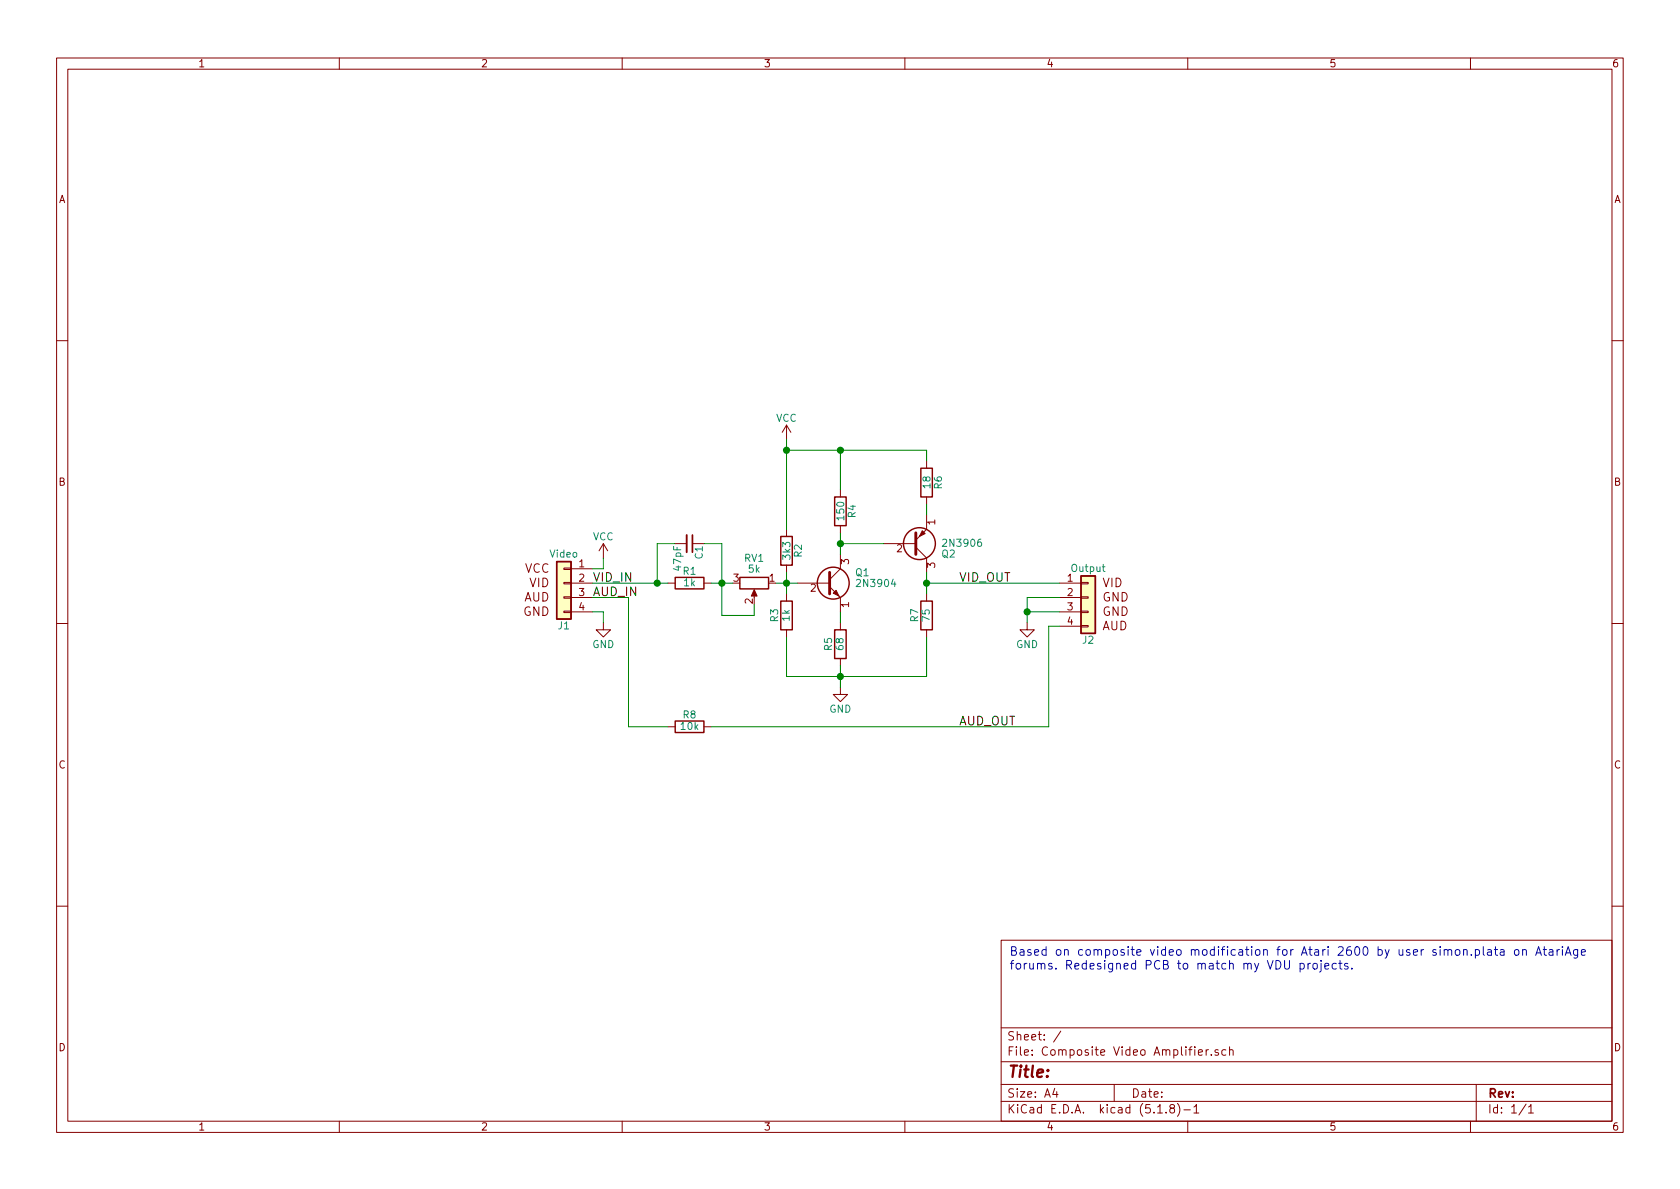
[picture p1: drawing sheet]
EESchema Schematic File Version 4
EELAYER 30 0
EELAYER END
$Descr A4 11693 8268
encoding utf-8
Sheet 1 1
Title ""
Date ""
Rev ""
Comp ""
Comment1 ""
Comment2 ""
Comment3 ""
Comment4 ""
$EndDescr
$Comp
L power:GND #PWR01
U 1 1
P 4200 4325
F 0 "#PWR01" H 4200 4075 50  0001 C CNN
F 1 "GND" H 4200 4175 50  0000 C CNN
F 2 "" H 4200 4325 50  0001 C CNN
F 3 "" H 4200 4325 50  0001 C CNN
	1    4200 4325
	1    0    0    -1  
$EndComp
$Comp
L power:VCC #PWR02
U 1 1
P 4200 3875
F 0 "#PWR02" H 4200 3725 50  0001 C CNN
F 1 "VCC" H 4200 4025 50  0000 C CNN
F 2 "" H 4200 3875 50  0001 C CNN
F 3 "" H 4200 3875 50  0001 C CNN
	1    4200 3875
	1    0    0    -1  
$EndComp
Wire Wire Line
	4125 4050 4575 4050
Text Label 4125 4050 0    60   ~ 0
VID_IN
$Comp
L Device:C_Small C1
U 1 1
P 4800 3775
F 0 "C1" H 4810 3845 50  0000 L CNN
F 1 "47pF" H 4810 3695 50  0000 L CNN
F 2 "Capacitors_THT:C_Disc_D4.7mm_W2.5mm_P5.00mm" H 4800 3775 50  0001 C CNN
F 3 "" H 4800 3775 50  0001 C CNN
	1    4800 3775
	0    1    1    0   
$EndComp
$Comp
L Device:R R1
U 1 1
P 4800 4050
F 0 "R1" V 4880 4050 50  0000 C CNN
F 1 "1k" V 4800 4050 50  0000 C CNN
F 2 "Resistors_THT:R_Axial_DIN0207_L6.3mm_D2.5mm_P10.16mm_Horizontal" V 4730 4050 50  0001 C CNN
F 3 "" H 4800 4050 50  0001 C CNN
	1    4800 4050
	0    -1   -1   0   
$EndComp
Wire Wire Line
	4575 4050 4575 3775
Wire Wire Line
	4575 3775 4700 3775
Connection ~ 4575 4050
Wire Wire Line
	4950 4050 5025 4050
Wire Wire Line
	5025 3775 5025 4050
Wire Wire Line
	5025 3775 4900 3775
$Comp
L Device:R_POT RV1
U 1 1
P 5250 4050
F 0 "RV1" V 5075 4050 50  0000 C CNN
F 1 "5k" V 5150 4050 50  0000 C CNN
F 2 "Potentiometers:Potentiometer_Trimmer_Bourns_3296W" H 5250 4050 50  0001 C CNN
F 3 "" H 5250 4050 50  0001 C CNN
	1    5250 4050
	0    1    1    0   
$EndComp
Connection ~ 5025 4050
Wire Wire Line
	5025 4275 5250 4275
Wire Wire Line
	5250 4275 5250 4200
Wire Wire Line
	5400 4050 5475 4050
$Comp
L Device:R R2
U 1 1
P 5475 3825
F 0 "R2" V 5555 3825 50  0000 C CNN
F 1 "3k3" V 5475 3825 50  0000 C CNN
F 2 "Resistors_THT:R_Axial_DIN0207_L6.3mm_D2.5mm_P10.16mm_Horizontal" V 5405 3825 50  0001 C CNN
F 3 "" H 5475 3825 50  0001 C CNN
	1    5475 3825
	1    0    0    -1  
$EndComp
$Comp
L Device:R R3
U 1 1
P 5475 4275
F 0 "R3" V 5555 4275 50  0000 C CNN
F 1 "1k" V 5475 4275 50  0000 C CNN
F 2 "Resistors_THT:R_Axial_DIN0207_L6.3mm_D2.5mm_P10.16mm_Horizontal" V 5405 4275 50  0001 C CNN
F 3 "" H 5475 4275 50  0001 C CNN
	1    5475 4275
	-1   0    0    1   
$EndComp
Wire Wire Line
	5475 3975 5475 4050
Connection ~ 5475 4050
$Comp
L power:GND #PWR03
U 1 1
P 5850 4775
F 0 "#PWR03" H 5850 4525 50  0001 C CNN
F 1 "GND" H 5850 4625 50  0000 C CNN
F 2 "" H 5850 4775 50  0001 C CNN
F 3 "" H 5850 4775 50  0001 C CNN
	1    5850 4775
	1    0    0    -1  
$EndComp
Wire Wire Line
	5475 4425 5475 4700
$Comp
L Transistor_BJT:2N3904 Q1
U 1 1
P 5750 4050
F 0 "Q1" H 5950 4125 50  0000 L CNN
F 1 "2N3904" H 5950 4050 50  0000 L CNN
F 2 "TO_SOT_Packages_THT:TO-92_Inline_Wide" H 5950 3975 50  0001 L CIN
F 3 "" H 5750 4050 50  0001 L CNN
	1    5750 4050
	1    0    0    -1  
$EndComp
$Comp
L power:VCC #PWR04
U 1 1
P 5475 3050
F 0 "#PWR04" H 5475 2900 50  0001 C CNN
F 1 "VCC" H 5475 3200 50  0000 C CNN
F 2 "" H 5475 3050 50  0001 C CNN
F 3 "" H 5475 3050 50  0001 C CNN
	1    5475 3050
	1    0    0    -1  
$EndComp
Wire Wire Line
	5475 3125 5475 3675
$Comp
L Device:R R4
U 1 1
P 5850 3550
F 0 "R4" V 5930 3550 50  0000 C CNN
F 1 "150" V 5850 3550 50  0000 C CNN
F 2 "Resistors_THT:R_Axial_DIN0207_L6.3mm_D2.5mm_P10.16mm_Horizontal" V 5780 3550 50  0001 C CNN
F 3 "" H 5850 3550 50  0001 C CNN
	1    5850 3550
	1    0    0    -1  
$EndComp
$Comp
L Device:R R5
U 1 1
P 5850 4475
F 0 "R5" V 5930 4475 50  0000 C CNN
F 1 "68" V 5850 4475 50  0000 C CNN
F 2 "Resistors_THT:R_Axial_DIN0207_L6.3mm_D2.5mm_P10.16mm_Horizontal" V 5780 4475 50  0001 C CNN
F 3 "" H 5850 4475 50  0001 C CNN
	1    5850 4475
	-1   0    0    1   
$EndComp
Wire Wire Line
	5850 3700 5850 3775
Wire Wire Line
	5850 4250 5850 4325
Wire Wire Line
	5850 4625 5850 4700
Wire Wire Line
	5475 4700 5850 4700
Connection ~ 5850 4700
$Comp
L Transistor_BJT:2N3906 Q2
U 1 1
P 6350 3775
F 0 "Q2" H 6550 3850 50  0000 L CNN
F 1 "2N3906" H 6550 3775 50  0000 L CNN
F 2 "TO_SOT_Packages_THT:TO-92_Inline_Wide" H 6550 3700 50  0001 L CIN
F 3 "" H 6350 3775 50  0001 L CNN
	1    6350 3775
	1    0    0    1   
$EndComp
Wire Wire Line
	6150 3775 5850 3775
Connection ~ 5850 3775
$Comp
L Device:R R6
U 1 1
P 6450 3350
F 0 "R6" V 6530 3350 50  0000 C CNN
F 1 "18" V 6450 3350 50  0000 C CNN
F 2 "Resistors_THT:R_Axial_DIN0207_L6.3mm_D2.5mm_P10.16mm_Horizontal" V 6380 3350 50  0001 C CNN
F 3 "" H 6450 3350 50  0001 C CNN
	1    6450 3350
	1    0    0    -1  
$EndComp
Wire Wire Line
	6450 3575 6450 3500
Wire Wire Line
	6450 3125 6450 3200
Wire Wire Line
	5475 3125 5850 3125
Connection ~ 5850 3125
$Comp
L Device:R R7
U 1 1
P 6450 4275
F 0 "R7" V 6530 4275 50  0000 C CNN
F 1 "75" V 6450 4275 50  0000 C CNN
F 2 "Resistors_THT:R_Axial_DIN0207_L6.3mm_D2.5mm_P10.16mm_Horizontal" V 6380 4275 50  0001 C CNN
F 3 "" H 6450 4275 50  0001 C CNN
	1    6450 4275
	-1   0    0    1   
$EndComp
Wire Wire Line
	6450 3975 6450 4050
Connection ~ 6450 4050
Wire Wire Line
	6450 4700 6450 4425
$Comp
L Device:R R8
U 1 1
P 4800 5050
F 0 "R8" V 4880 5050 50  0000 C CNN
F 1 "10k" V 4800 5050 50  0000 C CNN
F 2 "Resistors_THT:R_Axial_DIN0207_L6.3mm_D2.5mm_P10.16mm_Horizontal" V 4730 5050 50  0001 C CNN
F 3 "" H 4800 5050 50  0001 C CNN
	1    4800 5050
	0    -1   -1   0   
$EndComp
$Comp
L ports:Output J2
U 1 1
P 7575 4250
F 0 "J2" H 7575 4450 50  0000 C CNN
F 1 "Output" H 7575 3950 50  0000 C CNN
F 2 "Pin_Headers:Pin_Header_Straight_1x04_Pitch2.54mm" H 7575 4250 50  0001 C CNN
F 3 "" H 7575 4250 50  0001 C CNN
	1    7575 4250
	1    0    0    1   
$EndComp
Text Label 6675 4050 0    60   ~ 0
VID_OUT
Wire Wire Line
	7300 5050 4950 5050
Text Label 4125 4150 0    60   ~ 0
AUD_IN
Text Label 6675 5050 0    60   ~ 0
AUD_OUT
Text Notes 7025 6750 0    60   ~ 0
Based on composite video modification for Atari 2600 by user simon.plata on AtariAge\nforums. Redesigned PCB to match my VDU projects.
$Comp
L ports:Video J1
U 1 1
P 3925 4150
F 0 "J1" H 3925 4350 50  0000 C CNN
F 1 "Video" H 3925 3850 50  0000 C CNN
F 2 "Pin_Headers:Pin_Header_Straight_1x04_Pitch2.54mm" H 3925 4150 50  0001 C CNN
F 3 "" H 3925 4150 50  0001 C CNN
	1    3925 4150
	-1   0    0    1   
$EndComp
Wire Wire Line
	4125 3950 4200 3950
Wire Wire Line
	4200 3950 4200 3875
Wire Wire Line
	4200 4250 4125 4250
Wire Wire Line
	4200 4250 4200 4325
Wire Wire Line
	6450 4050 7375 4050
Wire Wire Line
	4125 4150 4375 4150
Wire Wire Line
	4650 5050 4375 5050
Wire Wire Line
	4375 5050 4375 4150
Wire Wire Line
	7375 4350 7300 4350
Wire Wire Line
	7300 4350 7300 5050
Wire Wire Line
	4575 4050 4650 4050
Wire Wire Line
	5025 4050 5100 4050
Wire Wire Line
	5025 4050 5025 4275
Wire Wire Line
	5475 4050 5550 4050
Wire Wire Line
	5475 4050 5475 4125
Wire Wire Line
	5850 4700 5850 4775
Wire Wire Line
	5850 4700 6450 4700
Wire Wire Line
	5850 3775 5850 3850
Wire Wire Line
	5850 3125 6450 3125
Wire Wire Line
	5850 3125 5850 3400
Wire Wire Line
	6450 4050 6450 4125
Wire Wire Line
	5475 3050 5475 3125
Connection ~ 5475 3125
$Comp
L power:GND #PWR?
U 1 1
P 7150 4325
F 0 "#PWR?" H 7150 4075 50  0001 C CNN
F 1 "GND" H 7150 4175 50  0000 C CNN
F 2 "" H 7150 4325 50  0001 C CNN
F 3 "" H 7150 4325 50  0001 C CNN
	1    7150 4325
	1    0    0    -1  
$EndComp
Wire Wire Line
	7150 4325 7150 4250
Connection ~ 7150 4250
Wire Wire Line
	7150 4250 7150 4150
Wire Wire Line
	7150 4250 7375 4250
Wire Wire Line
	7150 4150 7375 4150
$EndSCHEMATC
